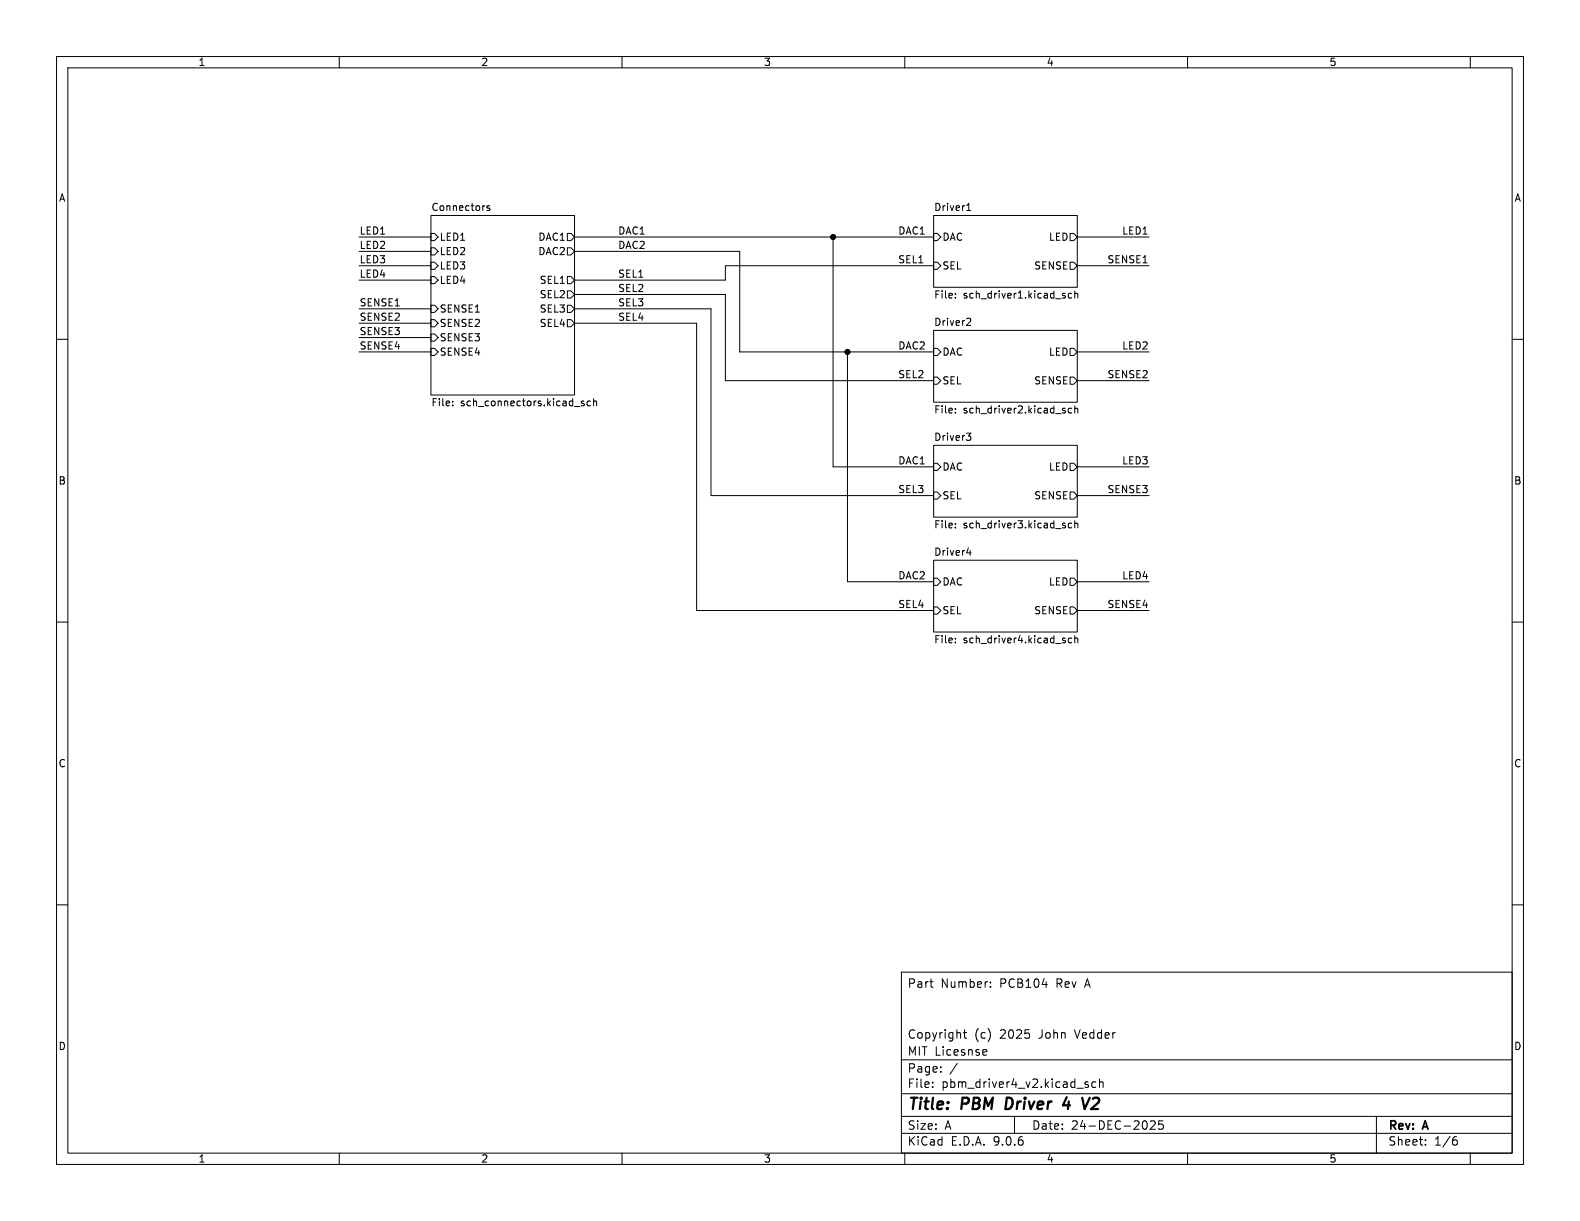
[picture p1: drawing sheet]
<svg xmlns="http://www.w3.org/2000/svg" width="279mm" height="216mm" viewBox="0 0 279 216" stroke-linecap="round" stroke-linejoin="round" font-family="sans-serif">
<g fill="none" stroke="#000" stroke-width=".18">
<path d="M10 10h259.4v195.9h-259.4zM12 12h255.4v191.9h-255.4zM60 10v2M110 10v2M160 10v2M210 10v2M260 10v2M76.2 38.1h25.4v31.8h-25.4zM86.6 36.4h-.3l-.2 .2 .1 .1 .4 .2v.3h-.5M165.1 38.1h25.4v12.7h-25.4zM170.9 37.2h.8M171.1 36.3l.2-.3v1.2"/>
<path d="M63.5 47h12.7M63.5 54.6h12.7M63.5 44.5h12.7M63.5 41.9h12.7M63.5 57.2h12.7M63.5 59.7h12.7M63.5 49.5h12.7M76.2 41.3h.6l.7 .6-.7 .6h-.6zM76.2 43.8h.6l.7 .7-.7 .6h-.6zM76.2 46.4h.6l.7 .6-.7 .6h-.6zM76.2 48.9h.6l.7 .6-.7 .7h-.6zM76.2 54h.6l.7 .6-.7 .6h-.6z"/>
<path d="M76.2 56.5h.6l.7 .7-.7 .6h-.6zM76.2 59.1h.6l.7 .6-.7 .6h-.6zM100.3 41.3h.7l.6 .6-.6 .6h-.7zM100.3 43.8h.7l.6 .7-.6 .6h-.7zM100.3 48.9h.7l.6 .6-.6 .7h-.7zM100.3 51.4h.7l.6 .7-.6 .6h-.7zM100.3 54h.7l.6 .6-.6 .6h-.7zM100.3 56.5h.7l.6 .7-.6 .6h-.7zM101.6 52.1h26.7v15.2h36.8M101.6 44.5h29.2v17.7h34.3M101.6 54.6h24.1v33h39.4M101.6 41.9h63.5"/>
<path d="M101.6 57.2h21.6v50.8h41.9M147.3 41.9v40.7h17.8M165.1 58.4h25.4v12.7h-25.4zM165.1 41.3h.6l.7 .6-.7 .6h-.6zM165.1 46.4h.6l.7 .6-.7 .6h-.6zM165.1 47h-36.8v2.5h-26.7M168.9 51.9v.1M168.9 52.6v.1M171.1 56.3h.5l.1 .3-.8 .9h.8M188.2 52.3l.2 .2-.2 .2M188.2 51.9h.2M189.2 41.3h.7l.6 .6-.6 .6h-.7z"/>
<path d="M189.2 46.4h.7l.6 .6-.6 .6h-.7zM189.5 51.9h-.4l-.2 .2 .1 .5h.5M190.1 51.4v1.3M190.1 52l.1-.1h.3l.1 .8M190.5 47h12.7M190.5 41.9h12.7M10 60h2M63.5 62.2h12.7M76.2 61.6h.6l.7 .6-.7 .7h-.6zM80 71.6v.2M80 71v.1M103.3 71l-.3-.1-.2 .2v.2l.5 .1v.3h-.5"/>
<path d="M104.4 71l-.3-.1-.3 .3 .1 .5h.5M105 71l.1-.1 .3 .1 .1 .8M105 70.5v1.3M149.9 62.2v40.7h15.2M165.1 78.7h25.4v12.7h-25.4zM165.1 61.6h.6l.7 .6-.7 .7h-.6zM165.1 66.7h.6l.7 .6-.7 .6h-.6zM168.9 72.2v.2M168.9 72.9v.1M170.9 76.6h.8l-.5 .5 .4 .1 .1 .4-.3 .3h-.3M188.2 72.6l.2 .2-.2 .2M188.2 72.2h.2"/>
<path d="M189.2 61.6h.7l.6 .6-.6 .7h-.7zM189.2 66.7h.7l.6 .6-.6 .6h-.7zM189.5 72.2h-.4l-.2 .2 .1 .6h.5M190.1 71.8v1.2M190.1 72.3l.1-.1h.3l.1 .8M190.5 62.2h12.7M190.5 67.3h12.7M267.4 60h2M165.1 99.1h25.4v12.7h-25.4zM165.1 81.9h.6l.7 .7-.7 .6h-.6zM165.1 87h.6l.7 .6-.7 .7h-.6zM168.9 93.2v.1"/>
<path d="M168.9 92.6v.1M170.9 97.8h.8M171.6 97.3v.9M188.2 92.9l.2 .2-.2 .2M188.2 92.5l.2 .1M189.2 81.9h.7l.6 .7-.6 .6h-.7zM189.2 87h.7l.6 .6-.6 .7h-.7zM189.5 92.6l-.4-.1-.2 .2 .1 .6h.5M190.1 92.6l.1-.1 .3 .1 .1 .7M190.1 92.1v1.2M190.5 82.6h12.7M190.5 87.6h12.7"/>
<path d="M10 110h2M165.1 102.2h.6l.7 .7-.7 .6h-.6zM165.1 107.3h.6l.7 .7-.7 .6h-.6zM168.9 112.9v.1M168.9 113.5v.2M188.2 113.2l.2 .2-.2 .3M188.2 112.8l.2 .1M189.2 102.2h.7l.6 .7-.6 .6h-.7zM189.2 107.3h.7l.6 .7-.6 .6h-.7zM189.5 112.9l-.4-.1-.2 .3 .1 .5h.5M190.1 112.4v1.3M190.1 112.9l.1-.1 .3 .1 .1 .8"/>
<path d="M190.5 108h12.7M190.5 102.9h12.7M267.4 110h2M10 160h2M159.4 171.9h108v32h-108zM164.4 173.6h.6M164.9 174.6h.1M175.1 174.4v.2M175.1 173.7v.1M267.4 160h2M159.4 197.4h108M159.4 193.4h108"/>
<path d="M159.4 187.4h108M164.9 192.1v.2M164.9 191.4v.1M166.4 189.4v.2M166.4 188.7v.1M169.3 188l-1.3 1.9M170.4 182.6h.5M170.6 182.1v1.3l.3 .2M174 185.6l.4 .1 .1 .2-.7 .2M174.4 186.5l-.4 .1M179.4 197.4v3M191.9 191.6l.6 .4-.2 .3-.4-.1"/>
<path d="M192.4 191.4l-.3-.1-.2 .2M193.8 191.4l-.4-.1-.3 .3v.4l.1 .2h.6M194.4 191.4l.2-.1 .4 .1 .1 .9M194.4 190.8v1.5M202.8 198.5v.9M203.4 198.3l.6-.1 .2 .1 .1 .3-.9 1.1h.9M205.6 198.2h-.7v.7l.2-.1h.5l.1 .2-.1 .5-.2 .2-.5-.2M243.4 197.4v6.5M60 203.9v2M110 203.9v2M159.4 200.4h108M160 203.9v2"/>
<path d="M210 203.9v2M252.1 202.3v.2M252.1 201.6v.1M257.1 201.6h.5l.1 .2-.1 .5-.5 .2M257.6 201l-.5 .1M260 203.9v2"/>
</g>
<path d="M178 194.1l-.2 2h.5M188.6 194l-.6 1.4h1.2M189 194.8l-.2 1.3M192.7 194.1l-.9 2M193.6 194.1l-.3 .2M194.2 195l-1.3 1.1h1.3" fill="none" stroke="#000" stroke-width=".4"/>
<g fill="#000" stroke="#000" stroke-width=".18">
<circle cx="147.3" cy="41.9" r=".46"/>
<circle cx="149.9" cy="62.2" r=".46"/>
</g>
<g font-size="2.8">
<text x="160.4" y="196.8">Title:</text>
<text x="170.1" y="196.8">PBM</text>
<text x="178.7" y="196.8">Driver</text>
<text x="189.7" y="196.8">4</text>
<text x="193.9" y="196.8">V2</text>
</g>
<g font-size="2.1">
<text x="160.4" y="174.9">Part</text>
<text x="166.3" y="174.9">Number:</text>
<text x="176.9" y="174.9">PCB104</text>
<text x="186.9" y="174.9">Rev</text>
<text x="192.2" y="174.9">A</text>
<text x="160.4" y="183.9">Copyright</text>
<text x="172.3" y="183.9">(c)</text>
<text x="176.9" y="183.9">2025</text>
<text x="183.9" y="183.9">John</text>
<text x="190.4" y="183.9">Vedder</text>
<text x="160.4" y="189.9">Page:</text>
<text x="160.4" y="186.9">MIT Licesnse</text>
<text x="160.4" y="192.6">File:</text>
<text x="166.5" y="192.6">pbm_driver4_v2.kicad_sch</text>
<text x="160.4" y="202.8">KiCad</text>
<text x="160.4" y="200">Size:</text>
<text x="167.1" y="200">A</text>
<text x="168.1" y="202.8">E.D.A.</text>
<text x="175.7" y="202.8">9.0.6</text>
<text x="182.4" y="200">Date:</text>
<text x="189.4" y="200">24-DEC-2025</text>
<text x="245.4" y="200.2">Rev:</text>
<text x="245.4" y="202.8">Sheet:</text>
<text x="251.8" y="200.2">A</text>
<text x="253.6" y="202.8">1/6</text>
</g>
<g font-size="1.8">
<text x="35" y="11.9">1</text>
<text x="85" y="11.9">2</text>
<text x="135" y="11.9">3</text>
<text x="185" y="11.9">4</text>
<text x="235" y="11.9">5</text>
<text x="10.3" y="35.9">A</text>
<text x="267.7" y="35.9">A</text>
<text x="63.5" y="41.6">LED1</text>
<text x="76.2" y="37.4">Connectors</text>
<text x="109.2" y="41.6">DAC1</text>
<text x="158.7" y="41.6">DAC1</text>
<text x="165.1" y="37.4">Driver1</text>
<text x="198.3" y="41.6">LED1</text>
<text x="63.5" y="46.6">LED3</text>
<text x="63.5" y="44.1">LED2</text>
<text x="77.7" y="42.8">LED1</text>
<text x="77.7" y="45.3">LED2</text>
<text x="77.7" y="47.9">LED3</text>
<text x="95.1" y="42.8">DAC1</text>
<text x="95.1" y="45.3">DAC2</text>
<text x="109.2" y="44.1">DAC2</text>
<text x="158.7" y="46.6">SEL1</text>
<text x="166.6" y="42.8">DAC</text>
<text x="166.6" y="47.9">SEL</text>
<text x="182.8" y="47.9">SENSE</text>
<text x="185.4" y="42.8">LED</text>
<text x="195.7" y="46.6">SENSE1</text>
<text x="63.5" y="49.2">LED4</text>
<text x="77.7" y="50.4">LED4</text>
<text x="95.3" y="50.4">SEL1</text>
<text x="95.3" y="52.9">SEL2</text>
<text x="109.2" y="49.2">SEL1</text>
<text x="109.2" y="51.7">SEL2</text>
<text x="165.1" y="53.1">File:</text>
<text x="170.3" y="53.1">sch_driver1.kicad_sch</text>
<text x="63.5" y="59.3">SENSE3</text>
<text x="63.5" y="56.8">SENSE2</text>
<text x="63.5" y="54.3">SENSE1</text>
<text x="77.7" y="55.5">SENSE1</text>
<text x="77.7" y="58">SENSE2</text>
<text x="95.3" y="55.5">SEL3</text>
<text x="95.3" y="58">SEL4</text>
<text x="109.2" y="56.8">SEL4</text>
<text x="109.2" y="54.3">SEL3</text>
<text x="165.1" y="57.7">Driver2</text>
<text x="63.5" y="61.9">SENSE4</text>
<text x="77.7" y="60.6">SENSE3</text>
<text x="77.7" y="63.1">SENSE4</text>
<text x="158.7" y="61.9">DAC2</text>
<text x="166.6" y="63.1">DAC</text>
<text x="185.4" y="63.1">LED</text>
<text x="198.3" y="61.9">LED2</text>
<text x="158.7" y="67">SEL2</text>
<text x="166.6" y="68.2">SEL</text>
<text x="182.8" y="68.2">SENSE</text>
<text x="195.7" y="67">SENSE2</text>
<text x="76.2" y="72.2">File:</text>
<text x="81.4" y="72.2">sch_connectors.kicad_sch</text>
<text x="165.1" y="73.4">File:</text>
<text x="170.3" y="73.4">sch_driver2.kicad_sch</text>
<text x="158.7" y="82.2">DAC1</text>
<text x="165.1" y="78">Driver3</text>
<text x="166.6" y="83.4">DAC</text>
<text x="185.4" y="83.4">LED</text>
<text x="198.3" y="82.2">LED3</text>
<text x="10.3" y="85.9">B</text>
<text x="158.7" y="87.3">SEL3</text>
<text x="166.6" y="88.5">SEL</text>
<text x="182.8" y="88.5">SENSE</text>
<text x="195.7" y="87.3">SENSE3</text>
<text x="267.7" y="85.9">B</text>
<text x="165.1" y="93.8">File:</text>
<text x="170.3" y="93.8">sch_driver3.kicad_sch</text>
<text x="165.1" y="98.3">Driver4</text>
<text x="158.7" y="107.6">SEL4</text>
<text x="158.7" y="102.5">DAC2</text>
<text x="166.6" y="103.7">DAC</text>
<text x="185.4" y="103.7">LED</text>
<text x="195.7" y="107.6">SENSE4</text>
<text x="198.3" y="102.5">LED4</text>
<text x="166.6" y="108.8">SEL</text>
<text x="182.8" y="108.8">SENSE</text>
<text x="165.1" y="114.1">File:</text>
<text x="170.3" y="114.1">sch_driver4.kicad_sch</text>
<text x="10.3" y="135.9">C</text>
<text x="267.7" y="135.9">C</text>
<text x="10.3" y="185.9">D</text>
<text x="267.7" y="185.9">D</text>
<text x="35" y="205.8">1</text>
<text x="85" y="205.8">2</text>
<text x="135" y="205.8">3</text>
<text x="185" y="205.8">4</text>
<text x="235" y="205.8">5</text>
</g>
</svg>
